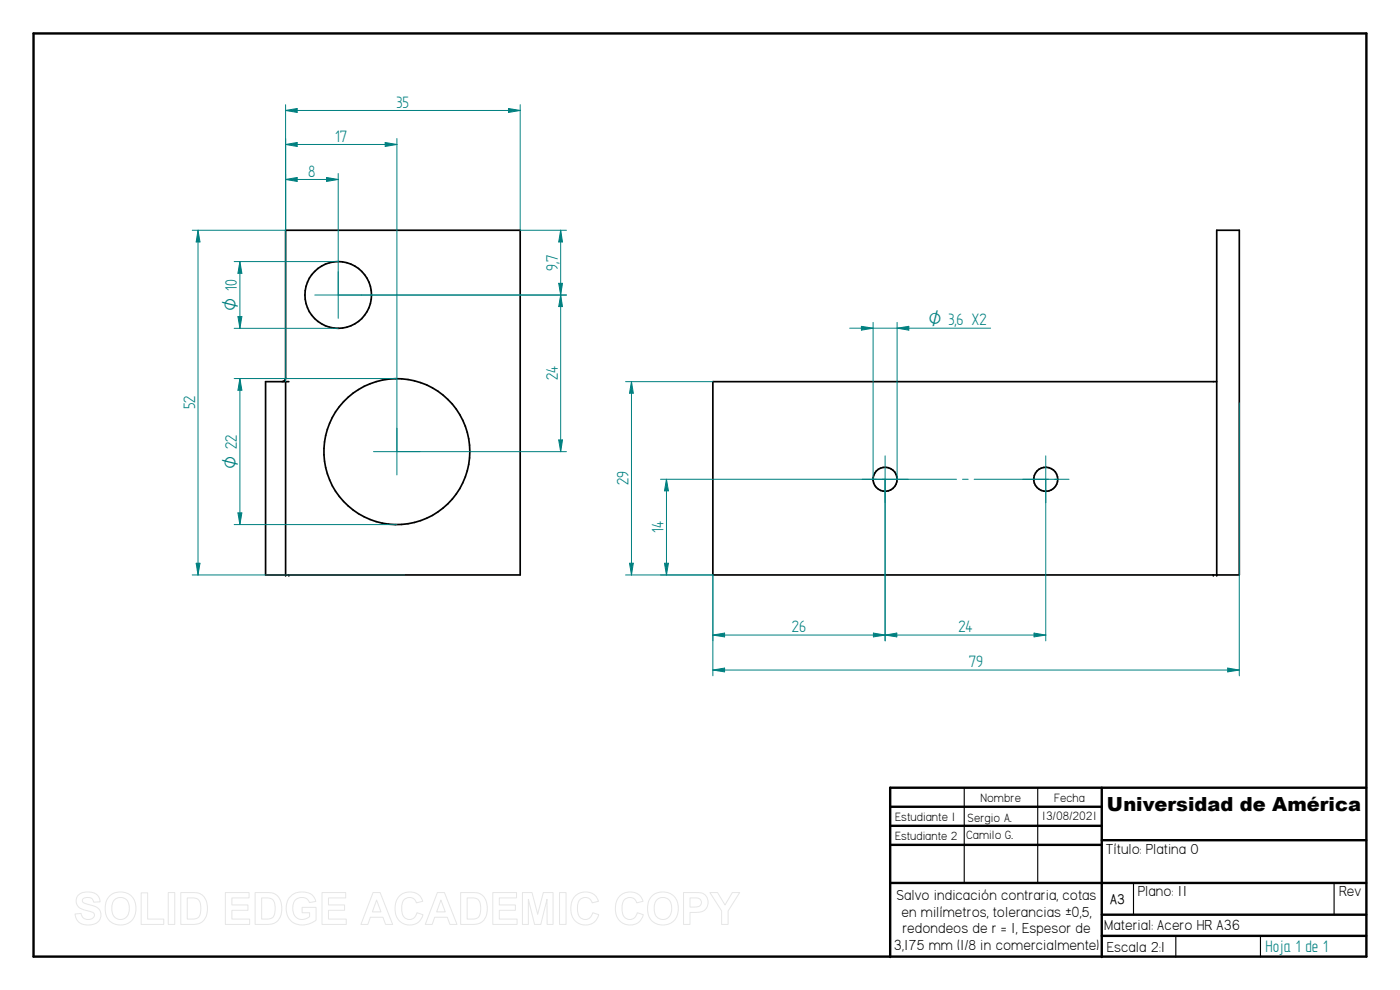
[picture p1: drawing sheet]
<svg xmlns="http://www.w3.org/2000/svg" width="420mm" height="297mm" viewBox="0 0 420 297" stroke-linecap="round" stroke-linejoin="round" font-family="sans-serif">
<path d="M10.1 10h400v277h-400zM330.7 236.3v50.8M410 236.3h-142.8v50.8M267.2 242.1h63.5M267.2 247.8h63.5M267.2 253.5h63.5M330.7 252.1h79.3M267.2 264.9h142.8M330.7 274.4h79.3M330.7 280.8h79.3" fill="none" stroke="#000" stroke-width=".72"/>
<path d="M289.4 236.3v28.6M311.4 236.3v28.6M340.2 265v9.4M400.4 265v9.4M352.9 280.8v6.3M378.3 280.8v6.3" fill="none" stroke="#000" stroke-width=".34"/>
<g fill="none" stroke="#000" stroke-width=".51">
<path d="M84.7 114.5a1.01 1.01 0 0 0 1-1v-44.4h70.4v103.4h-76.4v-58h7M85.7 114.5v58M365.2 114.5h-151.3v58h158v-103.4h-6.7v103.4"/>
<circle cx="101.5" cy="88.5" r="10"/>
<circle cx="119.1" cy="135.5" r="21.9"/>
<circle cx="265.6" cy="143.8" r="3.6"/>
<circle cx="313.8" cy="143.8" r="3.6"/>
</g>
<g fill="#000">
<circle cx="85.7" cy="172.5" r=".25"/>
<circle cx="86.7" cy="172.5" r=".25"/>
<circle cx="364.1" cy="172.5" r=".25"/>
<circle cx="365.2" cy="172.5" r=".25"/>
</g>
<path d="M371.9 120.8v82M213.9 172.5v30.3M213.9 201l3.6-.6v1.2z" fill="none" stroke="#008080" stroke-width=".3"/>
<path d="M213.9 201l3.6-.6v1.2z" fill="#008080"/>
<path d="M368.5 200.4l3.4 .6-3.4 .6z" fill="none" stroke="#008080" stroke-width=".3"/>
<path d="M368.5 200.4l3.4 .6-3.4 .6z" fill="#008080"/>
<path d="M265.6 143.8v48.5M213.9 172.5v19.8M213.9 190.5l3.6-.6v1.2zM213.9 201h158" fill="none" stroke="#008080" stroke-width=".3"/>
<path d="M213.9 190.5l3.6-.6v1.2z" fill="#008080"/>
<path d="M262.1 189.9l3.5 .6-3.5 .6z" fill="none" stroke="#008080" stroke-width=".3"/>
<path d="M262.1 189.9l3.5 .6-3.5 .6z" fill="#008080"/>
<path d="M265.6 143.8v48.5M313.8 143.8v48.5M213.9 190.5h51.7M265.6 190.5l3.5-.6v1.2z" fill="none" stroke="#008080" stroke-width=".3"/>
<path d="M265.6 190.5l3.5-.6v1.2z" fill="#008080"/>
<path d="M310.3 189.9l3.5 .6-3.5 .6z" fill="none" stroke="#008080" stroke-width=".3"/>
<path d="M310.3 189.9l3.5 .6-3.5 .6z" fill="#008080"/>
<path d="M198.2 143.8h67.4M198.2 172.5h15.7M199.4 169h1.2l-.6 3.5zM265.6 190.5h48.2" fill="none" stroke="#008080" stroke-width=".3"/>
<path d="M199.4 169h1.2l-.6 3.5z" fill="#008080"/>
<path d="M200 143.8l.6 3.5h-1.2z" fill="none" stroke="#008080" stroke-width=".3"/>
<path d="M200 143.8l.6 3.5h-1.2z" fill="#008080"/>
<path d="M187.7 114.5h26.2M189.5 114.5l.6 3.5h-1.2zM200 143.8v28.7M187.7 172.5h26.2" fill="none" stroke="#008080" stroke-width=".3"/>
<path d="M189.5 114.5l.6 3.5h-1.2z" fill="#008080"/>
<path d="M188.9 169h1.2l-.6 3.5z" fill="none" stroke="#008080" stroke-width=".3"/>
<path d="M188.9 169h1.2l-.6 3.5z" fill="#008080"/>
<path d="M57.7 69.1h28M59.4 69.1l.6 3.5h-1.1zM189.5 114.5v58M57.7 172.5h63.7" fill="none" stroke="#008080" stroke-width=".3"/>
<path d="M59.4 69.1l.6 3.5h-1.1z" fill="#008080"/>
<path d="M58.9 169h1.1l-.6 3.5z" fill="none" stroke="#008080" stroke-width=".3"/>
<path d="M58.9 169h1.1l-.6 3.5z" fill="#008080"/>
<path d="M59.4 69.1v103.4M70.3 78.5h31.2M72 78.5l.6 3.5h-1.2zM70.3 98.5h31.2" fill="none" stroke="#008080" stroke-width=".3"/>
<path d="M72 78.5l.6 3.5h-1.2z" fill="#008080"/>
<path d="M71.4 95h1.2l-.6 3.5z" fill="none" stroke="#008080" stroke-width=".3"/>
<path d="M71.4 95h1.2l-.6 3.5z" fill="#008080"/>
<path d="M72 78.5v20M70.3 113.6h48.8M72 113.6l.6 3.5h-1.2zM70.3 157.4h48.8" fill="none" stroke="#008080" stroke-width=".3"/>
<path d="M72 113.6l.6 3.5h-1.2z" fill="#008080"/>
<path d="M71.4 153.9h1.2l-.6 3.5z" fill="none" stroke="#008080" stroke-width=".3"/>
<path d="M71.4 153.9h1.2l-.6 3.5z" fill="#008080"/>
<path d="M85.7 52.1v17M85.7 53.8l3.5-.5v1.1zM101.5 52.1v43.4M94.5 88.5h14M72 113.6v43.8M112.1 135.5h14M119.1 128.5v14M265.6 136.8v14M313.8 136.8v14M258.6 143.8h14M306.9 143.8h13.9" fill="none" stroke="#008080" stroke-width=".3"/>
<path d="M85.7 53.8l3.5-.5v1.1z" fill="#008080"/>
<path d="M98 53.3l3.5 .5-3.5 .6z" fill="none" stroke="#008080" stroke-width=".3"/>
<path d="M98 53.3l3.5 .5-3.5 .6z" fill="#008080"/>
<path d="M85.7 53.8h15.8M85.7 41.6v72.9M85.7 43.3l3.5-.5v1.1zM119.1 41.6v93.9" fill="none" stroke="#008080" stroke-width=".3"/>
<path d="M85.7 43.3l3.5-.5v1.1z" fill="#008080"/>
<path d="M115.6 42.8l3.5 .5-3.5 .6z" fill="none" stroke="#008080" stroke-width=".3"/>
<path d="M115.6 42.8l3.5 .5-3.5 .6z" fill="#008080"/>
<path d="M85.7 43.3h33.4M156.1 69.1h13.9M168.3 69.1l.5 3.5h-1.1zM108.5 88.5h61.5" fill="none" stroke="#008080" stroke-width=".3"/>
<path d="M168.3 69.1l.5 3.5h-1.1z" fill="#008080"/>
<path d="M167.7 85h1.1l-.5 3.5z" fill="none" stroke="#008080" stroke-width=".3"/>
<path d="M167.7 85h1.1l-.5 3.5z" fill="#008080"/>
<path d="M168.3 69.1v19.4M101.5 88.5h68.5M119.1 135.5h50.9M167.7 132h1.1l-.5 3.5z" fill="none" stroke="#008080" stroke-width=".3"/>
<path d="M167.7 132h1.1l-.5 3.5z" fill="#008080"/>
<path d="M168.3 88.5l.5 3.5h-1.1z" fill="none" stroke="#008080" stroke-width=".3"/>
<path d="M168.3 88.5l.5 3.5h-1.1z" fill="#008080"/>
<path d="M85.7 31.4v37.7M85.7 33.1l3.5-.5v1.1zM156.1 31.4v37.7M168.3 88.5v47" fill="none" stroke="#008080" stroke-width=".3"/>
<path d="M85.7 33.1l3.5-.5v1.1z" fill="#008080"/>
<path d="M152.6 32.6l3.5 .5-3.5 .6z" fill="none" stroke="#008080" stroke-width=".3"/>
<path d="M152.6 32.6l3.5 .5-3.5 .6z" fill="#008080"/>
<path d="M85.7 33.1h70.4M262 96.7v47.1M269.2 96.7v47.1M269.2 98.5l3.5-.6v1.2z" fill="none" stroke="#008080" stroke-width=".3"/>
<path d="M269.2 98.5l3.5-.6v1.2z" fill="#008080"/>
<path d="M258.5 97.9l3.5 .6-3.5 .6z" fill="none" stroke="#008080" stroke-width=".3"/>
<path d="M258.5 97.9l3.5 .6-3.5 .6z" fill="#008080"/>
<path d="M255 98.5h42.3M262.1 143.8h.9M264.7 143.8h22.4M288.9 143.8h1.7M292.3 143.8h22.4M316.5 143.8h.9" fill="none" stroke="#008080" stroke-width=".3"/>
<g fill="none" stroke="#e6e6e6" stroke-width=".3">
<path d="M23.5 268.6a4.5 4.5 0 0 1 6.2 .5l.3 1.5-1.9 .1a1.83 1.83 0 0 0-1.5-1.4 1.83 1.83 0 0 0-1.9 .9v.2a3.3 3.3 0 0 0 2.6 1.2 2.99 2.99 0 0 1 3 3.1 2.99 2.99 0 0 1-3.4 2.8 3.6 3.6 0 0 1-4.4-3.3l1.8-.1a2.1 2.1 0 0 0 1.8 1.8 2.1 2.1 0 0 0 2.3-1.3 1.39 1.39 0 0 0-1.5-1.2 5.4 5.4 0 0 1-3.8-1.9 2.66 2.66 0 0 1 .4-2.9zM32.9 268.9a4.8 4.8 0 0 1 5.8-.6 4.8 4.8 0 0 1 2 5.5 4.7 4.7 0 0 1-5.7 3.6 4.7 4.7 0 0 1-3.4-5.9l.4-1.3zM34.3 270.1a2.67 2.67 0 0 1 3.2-.5 2.67 2.67 0 0 1 1.3 2.9 2.7 2.7 0 0 1-2.6 3.4 2.7 2.7 0 0 1-2.6-3.4l.2-1.6zM42.4 267.9h1.9v7.9h4.8v1.6h-6.7zM50.5 267.8h1.9v9.6h-1.9zM54.3 267.8h3.5a4 4 0 0 1 4.4 4.4 4.2 4.2 0 0 1-4.3 5.2h-3.6zM56.2 269.4a4.5 4.5 0 0 1 3.3 .5 4.9 4.9 0 0 1-.2 5.5l-1 .3-2.1 .1zM67.6 267.8h7.1v1.6h-5.1v2.1h4.8v1.6h-4.8v2.7h5.3v1.6h-7.3zM76.6 267.8h3.5a4 4 0 0 1 4.5 4.4 4.2 4.2 0 0 1-4.4 5.2h-3.6zM78.5 269.4a4.5 4.5 0 0 1 3.3 .5 4.9 4.9 0 0 1-.2 5.5l-1 .3-2.1 .1zM87.1 269a5.1 5.1 0 0 1 7.1 .1l.6 1.4-1.9 .3a2.65 2.65 0 0 0-3.3-1.4 2.65 2.65 0 0 0-1.7 3.1 2.97 2.97 0 0 0 1.5 3.1 2.97 2.97 0 0 0 3.5-.6v-1.1h-2.2v-1.7h4.2v3.9a5.7 5.7 0 0 1-8.2-.6 5.8 5.8 0 0 1 .4-6.5zM96.6 267.8h7.1v1.6h-5.1v2.1h4.8v1.6h-4.8v2.7h5.3v1.6h-7.3z"/>
<path d="M112 267.8h2.1l3.7 9.6h-2.1l-.8-2.2h-3.7l-.8 2.2h-2.1zM113 270l1.3 3.6h-2.6zM119.8 268.9a4.2 4.2 0 0 1 7.1 1.5l-1.9 .5a2.25 2.25 0 0 0-2.7-1.6 2.25 2.25 0 0 0-1.7 2.6 3.4 3.4 0 0 0 1.5 3.9 2.25 2.25 0 0 0 3-1.9l1.8 .5a4.3 4.3 0 0 1-5 3 4.3 4.3 0 0 1-3.3-4.7l.4-2.4zM131.3 267.8h2.1l3.7 9.6h-2.1l-.8-2.2h-3.7l-.8 2.2h-2.1zM132.3 270l1.3 3.6h-2.5zM138.2 267.8h3.6a4 4 0 0 1 4.4 4.4 4.2 4.2 0 0 1-4.4 5.2h-3.6zM140.2 269.4a4.5 4.5 0 0 1 3.3 .5 4.9 4.9 0 0 1-.2 5.5l-1 .3-2.1 .1zM147.9 267.8h7.1v1.6h-5.2v2.1h4.9v1.6h-4.9v2.7h5.4v1.6h-7.3zM156.8 267.8h2.9l1.7 6.5 1.7-6.5h2.9v9.6h-1.8v-7.6l-1.9 7.6h-1.9l-1.8-7.6v7.6h-1.8zM167.9 267.8h2v9.6h-2zM172.5 268.9a4.2 4.2 0 0 1 7.1 1.5l-1.9 .5a2.25 2.25 0 0 0-2.6-1.6 2.25 2.25 0 0 0-1.8 2.6 3.4 3.4 0 0 0 1.6 3.9 2.25 2.25 0 0 0 3-1.9l1.8 .5a4.3 4.3 0 0 1-5 3 4.3 4.3 0 0 1-3.4-4.7l.4-2.4zM185.9 268.9a4.2 4.2 0 0 1 7.1 1.5l-1.9 .5a2.25 2.25 0 0 0-2.7-1.6 2.25 2.25 0 0 0-1.7 2.6 3.4 3.4 0 0 0 1.6 3.9 2.25 2.25 0 0 0 3-1.9l1.8 .5a4.3 4.3 0 0 1-5 3 4.3 4.3 0 0 1-3.4-4.7l.4-2.4z"/>
<path d="M195.7 268.9a4.8 4.8 0 0 1 5.8-.6 4.8 4.8 0 0 1 2 5.5 4.7 4.7 0 0 1-5.8 3.6 4.7 4.7 0 0 1-3.3-5.9l.4-1.3zM197.1 270.1a2.67 2.67 0 0 1 3.1-.5 2.67 2.67 0 0 1 1.4 2.9 2.7 2.7 0 0 1-2.6 3.4 2.7 2.7 0 0 1-2.7-3.4l.3-1.6zM205.1 267.8h3.1a3.6 3.6 0 0 1 3.9 1.4 3.1 3.1 0 0 1-.1 3.3 3.1 3.1 0 0 1-3.2 1.3h-1.7v3.6h-2zM207.1 269.4a3.9 3.9 0 0 1 3.1 .5 1.44 1.44 0 0 1 0 1.7 1.44 1.44 0 0 1-1.5 .5l-1.6 .1zM213.1 267.8h2.2l2.3 3.7 2.2-3.7h2.2l-3.5 5.5v4.1h-1.9v-4.1z"/>
</g>
<text font-size="5.8" x="332.2" y="243.5">Universidad de América</text>
<g font-size="5.6" fill="#008080">
<text x="119" y="32.3">35</text>
<text x="100.6" y="42.5">17</text>
<text x="92.5" y="53">8</text>
<text x="167.4" y="81.3" transform="rotate(-90 167.4 81.3)">9,7</text>
<text x="167.4" y="114.1" transform="rotate(-90 167.4 114.1)">24</text>
<text x="58.6" y="122.9" transform="rotate(-90 58.6 122.9)">52</text>
<text x="188.6" y="145.6" transform="rotate(-90 188.6 145.6)">29</text>
<text x="199.1" y="159.9" transform="rotate(-90 199.1 159.9)">14</text>
<text x="237.6" y="189.7">26</text>
<text x="287.6" y="189.7">24</text>
<text x="290.7" y="200.2">79</text>
<text x="379.8" y="285.7">Hoja 1 de 1</text>
</g>
<g font-size="5.4" fill="#008080">
<text x="71.1" y="93.3" transform="rotate(-90 71.1 93.3)">O 10</text>
<text x="278.7" y="97.6">O 3,6 X2</text>
<text x="71.1" y="140.6" transform="rotate(-90 71.1 140.6)">O 22</text>
</g>
<g font-size="4.9">
<text x="331.9" y="256.1">Título: Platina O</text>
<text x="341.4" y="268.9">Plano: 11</text>
<text x="401.9" y="268.9">Rev</text>
<text x="269.1" y="270">Salvo indicación contraria, cotas</text>
<text x="270.5" y="275">en milímetros, tolerancias ±0,5,</text>
<text x="270.8" y="280">redondeos de r = 1, Espesor de</text>
<text x="331.4" y="278.9">Material: Acero HR A36</text>
<text x="268.3" y="285.1">3,175 mm (1/8 in comercialmente)</text>
<text x="332.2" y="285.5">Escala 2:1</text>
</g>
<text font-size="4.7" x="333.2" y="271.2">A3</text>
<g font-size="4.1">
<text x="294.2" y="240.5">Nombre</text>
<text x="316.4" y="240.5">Fecha</text>
<text x="268.7" y="246.2">Estudiante 1</text>
<text x="268.7" y="251.9">Estudiante 2</text>
<text x="290" y="251.8">Camilo G.</text>
<text x="290.4" y="246.5">Sergio A.</text>
<text x="312.7" y="246.1">13/08/2021</text>
</g>
</svg>
